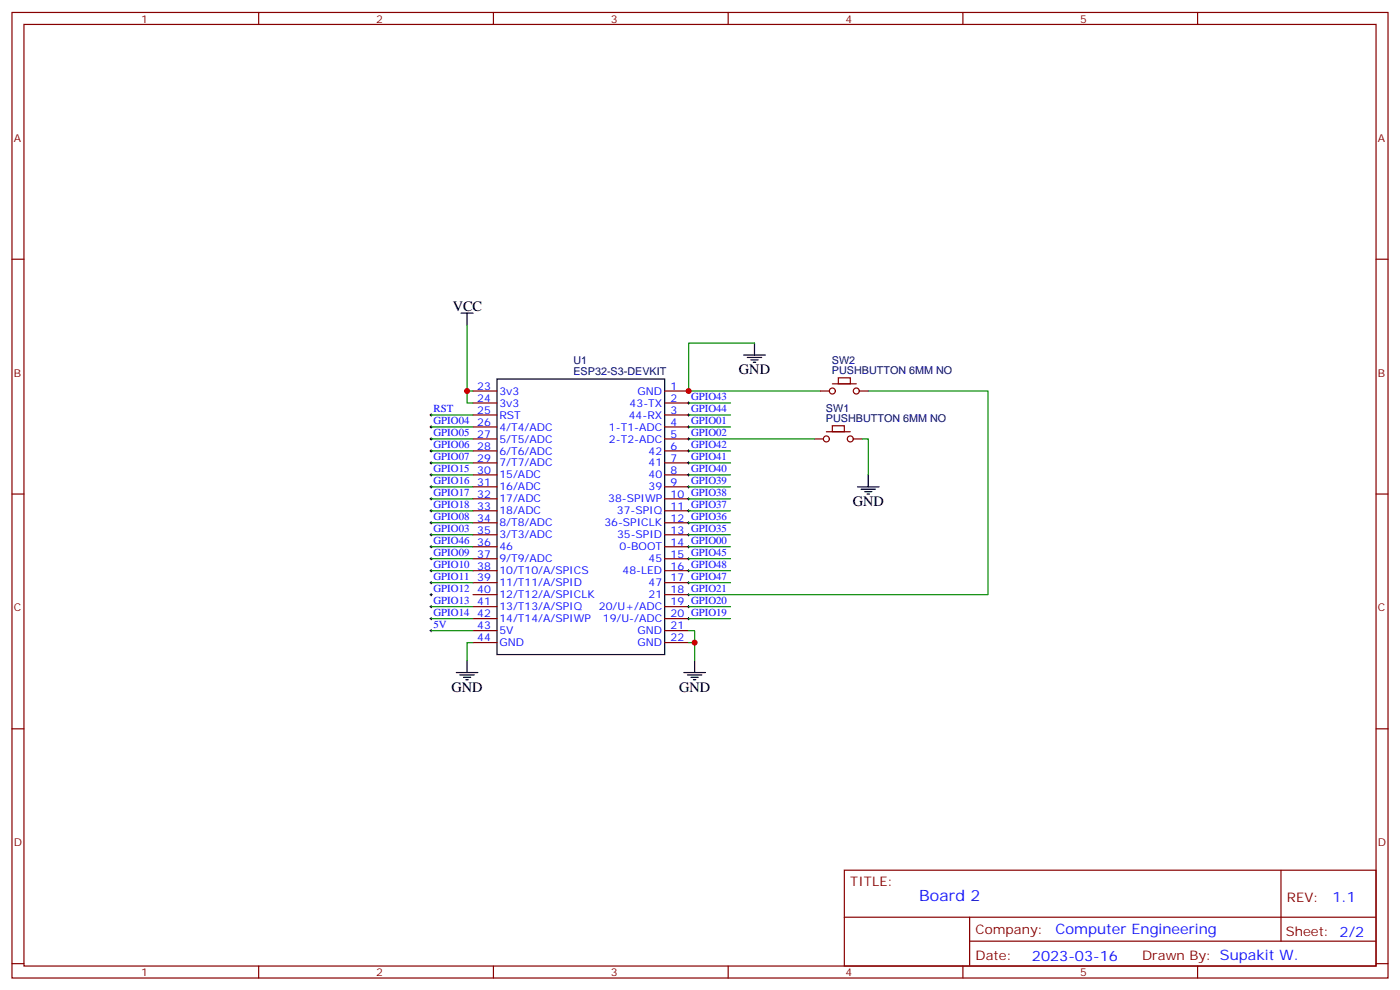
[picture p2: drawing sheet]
<svg xmlns="http://www.w3.org/2000/svg" width="412mm" height="292mm" viewBox="0 0 412 292" stroke-linecap="round" stroke-linejoin="round" font-family="sans-serif">
<g fill="none" stroke="#870000" stroke-width=".35">
<path d="M3.5 3.7h405.4v284.3h-405.4zM7.1 7.2h398.2v277.3h-398.2zM76.2 3.7v3.5M145.3 3.7v3.5M214.5 3.7v3.5M283.6 3.7v3.5M352.8 3.7v3.5M3.5 76.3h3.6M405.3 76.3h3.6M139.3 115.1h7.1M139.3 118.7h7.1M195.8 115.1h7"/>
<path d="M195.8 118.7h7M241.7 115.1h2.4M245.2 113h7M246.9 111.3h3.6v1.7h-3.6zM253.3 115.1h2.5M139.3 122.2h7.1M139.3 125.7h7.1M139.3 129.3h7.1M139.3 132.8h7.1M139.3 136.3h7.1M139.3 139.8h7.1M195.8 122.2h7"/>
<path d="M195.8 125.7h7M195.8 129.3h7M195.8 132.8h7M195.8 136.3h7M195.8 139.8h7M239.9 129.3h2.5M243.4 127.1h7.1M245.2 125.4h3.5v1.7h-3.5zM251.5 129.3h2.5M3.5 145.5h3.6M139.3 143.4h7.1M139.3 146.9h7.1"/>
<path d="M139.3 150.4h7.1M139.3 154h7.1M139.3 157.5h7.1M195.8 143.4h7M195.8 146.9h7M195.8 150.4h7M195.8 154h7M195.8 157.5h7M405.3 145.5h3.6M139.3 161h7.1M139.3 164.5h7.1M139.3 168.1h7.1"/>
<path d="M139.3 171.6h7.1M139.3 175.1h7.1M139.3 178.6h7.1M195.8 161h7M195.8 164.5h7M195.8 168.1h7M195.8 171.6h7M195.8 175.1h7M195.8 178.6h7M139.3 182.2h7.1M139.3 185.7h7.1M139.3 189.2h7.1"/>
<path d="M195.8 182.2h7M195.8 185.7h7M195.8 189.2h7M3.5 214.6h3.6M405.3 214.6h3.6M248.7 256.3h156.6v28.2h-156.6zM377.3 256.3v20.9M248.7 270.1h156.5M285.6 277.2h119.6M285.6 270.1v14.1M3.5 283.8h3.6M76.2 284.5v3.5"/>
<path d="M145.3 284.5v3.5M214.5 284.5v3.5M283.6 284.5v3.5M352.8 284.5v3.5M405.3 283.8h3.6"/>
<circle cx="245.2" cy="115.1" r=".88"/>
<circle cx="252.2" cy="115.1" r=".88"/>
<circle cx="243.4" cy="129.3" r=".88"/>
<circle cx="250.5" cy="129.3" r=".88"/>
</g>
<g fill="none" stroke="#000" stroke-width=".35">
<path d="M135.8 92.2h3.5M137.6 92.2v3.5M146.4 111.6h49.4v81.2h-49.4zM219.1 104.6h6.3M220.1 105.3h4.3M221.2 106h2.1M221.9 106.7h.7M222.2 101v3.6M255.8 139.8v3.6M252.6 143.4h6.3M253.6 144.1h4.3M254.7 144.8h2.1"/>
<path d="M255.4 145.5h.7M134.4 198h6.4M135.5 198.8h4.2M136.5 199.5h2.1M137.6 194.5v3.5M201.4 198h6.4M202.5 198.8h4.2M203.6 199.5h2.1M204.6 194.5v3.5M137.2 200.2h.7M204.3 200.2h.7"/>
</g>
<g fill="none" stroke="#008700" stroke-width=".35">
<path d="M137.6 95.7v23h1.7M137.6 115.1h1.7M202.8 118.7h12.4M222.2 101h-19.4v14.1h38.9M255.8 115.1h35.2v60h-88.2M127 129.3h12.3M127 122.2h12.3M127 139.8h12.3M127 125.7h12.3M127 132.8h12.3M127 136.3h12.3M202.8 129.3h37.1"/>
<path d="M202.8 122.2h12.4M202.8 139.8h12.4M202.8 125.7h12.4M202.8 132.8h12.4M202.8 136.3h12.4M254 129.3h1.8v10.5M127 143.4h12.3M127 146.9h12.3M127 150.4h12.3M127 157.5h12.3M127 154h12.3M202.8 143.4h12.4"/>
<path d="M202.8 146.9h12.4M202.8 150.4h12.4M202.8 157.5h12.4M202.8 154h12.4M127 161h12.3M127 164.5h12.3M127 171.6h12.3M127 178.6h12.3M127 168.1h12.3M202.8 161h12.4M202.8 164.5h12.4M202.8 171.6h12.4"/>
<path d="M202.8 178.6h12.4M202.8 168.1h12.4M127 185.7h12.3M127 182.2h12.3M139.3 189.2h-1.7v5.3M202.8 189.2h1.8v5.3M202.8 185.7h1.8v3.5M202.8 182.2h12.4"/>
</g>
<g fill="none" stroke="#000" stroke-width=".29">
<path d="M202.5 118.7h.7M202.8 118.3v.7M126.6 125.7h.8M126.6 129.3h.8M126.6 132.8h.8M126.6 136.3h.8M126.6 139.8h.8M126.6 122.2h.8M127 121.8v.8M127 125.4v.7M127 128.9v.7M127 132.4v.7"/>
<path d="M127 136v.7M127 139.5v.7M202.5 125.7h.7M202.5 129.3h.7M202.5 132.8h.7M202.5 136.3h.7M202.5 139.8h.7M202.5 122.2h.7M202.8 121.8v.8M202.8 125.4v.7M202.8 128.9v.7M202.8 132.4v.7"/>
<path d="M202.8 136v.7M202.8 139.5v.7M126.6 157.5h.8M126.6 154h.8M126.6 143.4h.8M126.6 146.9h.8M126.6 150.4h.8M127 143v.7M127 146.5v.7M127 150.1v.7M127 153.6v.7M127 157.1v.7"/>
<path d="M202.5 157.5h.7M202.5 154h.7M202.5 143.4h.7M202.5 146.9h.7M202.5 150.4h.7M202.8 143v.7M202.8 146.5v.7M202.8 150.1v.7M202.8 153.6v.7M202.8 157.1v.7M126.6 161h.8M126.6 164.5h.8"/>
<path d="M126.6 168.1h.8M126.6 171.6h.8M126.6 175.1h.8M126.6 178.6h.8M127 160.7v.7M127 164.2v.7M127 167.7v.7M127 171.2v.7M127 174.8v.7M127 178.3v.7M202.5 161h.7M202.5 164.5h.7"/>
<path d="M202.5 168.1h.7M202.5 171.6h.7M202.5 175.1h.7M202.5 178.6h.7M202.8 160.7v.7M202.8 164.2v.7M202.8 167.7v.7M202.8 171.2v.7M202.8 174.8v.7M202.8 178.3v.7M126.6 182.2h.8M126.6 185.7h.8"/>
<path d="M127 181.8v.7M127 185.3v.8M202.5 182.2h.7M202.8 181.8v.7"/>
</g>
<g fill="#c00">
<circle cx="137.6" cy="115.1" r=".88"/>
<circle cx="204.6" cy="189.2" r=".88"/>
<circle cx="202.8" cy="115.1" r=".88"/>
</g>
<text font-size="4.6" fill="#00f" x="270.8" y="265.3">Board 2</text>
<g font-size="4.2">
<text x="133.3" y="91.5">VCC</text>
<text x="217.7" y="110.2">GND</text>
<text x="251.2" y="149">GND</text>
<text x="133" y="203.7">GND</text>
<text x="200" y="203.7">GND</text>
</g>
<g font-size="4.2" fill="#00f">
<text x="392.5" y="265.5">1.1</text>
<text x="310.9" y="275.1">Computer Engineering</text>
<text x="304" y="282.9">2023-03-16</text>
</g>
<g font-size="3.9" fill="#800">
<text x="250.5" y="260.8">TITLE:</text>
<text x="379.1" y="265.5">REV:</text>
<text x="287.4" y="275">Company:</text>
<text x="378.7" y="275.7">Sheet: 2/2</text>
<text x="287.4" y="282.7">Date:</text>
<text x="336.4" y="282.8">Drawn By: Supakit W.</text>
</g>
<g font-size="3.2" fill="#800">
<text x="41.6" y="6.7">1</text>
<text x="110.8" y="6.7">2</text>
<text x="179.9" y="6.7">3</text>
<text x="249.1" y="6.7">4</text>
<text x="318.2" y="6.7">5</text>
<text x="4.1" y="41.8">A</text>
<text x="405.9" y="41.8">A</text>
<text x="4.1" y="110.9">B</text>
<text x="405.9" y="110.9">B</text>
<text x="4.1" y="180.1">C</text>
<text x="405.9" y="180.1">C</text>
<text x="4.1" y="249.2">D</text>
<text x="405.9" y="249.2">D</text>
<text x="41.6" y="287.5">1</text>
<text x="110.8" y="287.5">2</text>
<text x="179.9" y="287.5">3</text>
<text x="249.1" y="287.5">4</text>
<text x="318.2" y="287.5">5</text>
</g>
<g font-size="3.2" fill="#000080">
<text x="168.9" y="107.3">U1</text>
<text x="245.1" y="107.2">SW2</text>
<text x="168.9" y="110.3">ESP32-S3-DEVKIT</text>
<text x="245.1" y="110.2">PUSHBUTTON 6MM NO</text>
<text x="243.3" y="124.3">PUSHBUTTON 6MM NO</text>
<text x="243.3" y="121.3">SW1</text>
</g>
<g font-size="3.2" fill="#00f">
<text x="140.6" y="114.8">23</text>
<text x="140.6" y="118.3">24</text>
<text x="147.1" y="116.2">3v3</text>
<text x="147.1" y="119.7">3v3</text>
<text x="185.5" y="119.7">43-TX</text>
<text x="187.8" y="116.2">GND</text>
<text x="197.6" y="114.8">1</text>
<text x="197.6" y="118.3">2</text>
<text x="203.6" y="117.8">GPIO43</text>
<text x="127.7" y="124.8">GPIO04</text>
<text x="127.7" y="121.3">RST</text>
<text x="140.6" y="121.8">25</text>
<text x="140.6" y="125.4">26</text>
<text x="147.1" y="123.3">RST</text>
<text x="185.2" y="123.3">44-RX</text>
<text x="197.6" y="121.8">3</text>
<text x="197.6" y="125.4">4</text>
<text x="203.6" y="124.8">GPIO01</text>
<text x="203.6" y="121.3">GPIO44</text>
<text x="127.7" y="128.4">GPIO05</text>
<text x="127.7" y="131.9">GPIO06</text>
<text x="140.6" y="128.9">27</text>
<text x="147.1" y="126.8">4/T4/ADC</text>
<text x="147.1" y="130.3">5/T5/ADC</text>
<text x="179.4" y="126.8">1-T1-ADC</text>
<text x="179.4" y="130.3">2-T2-ADC</text>
<text x="197.6" y="128.9">5</text>
<text x="203.6" y="128.4">GPIO02</text>
<text x="203.6" y="131.9">GPIO42</text>
<text x="127.7" y="135.4">GPIO07</text>
<text x="140.6" y="132.4">28</text>
<text x="140.6" y="136">29</text>
<text x="147.1" y="133.8">6/T6/ADC</text>
<text x="147.1" y="137.4">7/T7/ADC</text>
<text x="191.1" y="133.8">42</text>
<text x="191.1" y="137.4">41</text>
<text x="197.6" y="132.4">6</text>
<text x="197.6" y="136">7</text>
<text x="203.6" y="135.4">GPIO41</text>
<text x="127.7" y="139">GPIO15</text>
<text x="127.7" y="142.5">GPIO16</text>
<text x="140.6" y="139.5">30</text>
<text x="140.6" y="143">31</text>
<text x="147.1" y="140.9">15/ADC</text>
<text x="191.1" y="140.9">40</text>
<text x="197.6" y="139.5">8</text>
<text x="197.6" y="143">9</text>
<text x="203.6" y="142.5">GPIO39</text>
<text x="203.6" y="139">GPIO40</text>
<text x="127.7" y="146">GPIO17</text>
<text x="127.7" y="149.5">GPIO18</text>
<text x="140.6" y="146.5">32</text>
<text x="147.1" y="144.4">16/ADC</text>
<text x="147.1" y="148">17/ADC</text>
<text x="179.1" y="148">38-SPIWP</text>
<text x="191.1" y="144.4">39</text>
<text x="197.6" y="146.5">10 GPIO38</text>
<text x="127.7" y="153.1">GPIO08</text>
<text x="140.6" y="150.1">33</text>
<text x="140.6" y="153.6">34</text>
<text x="147.1" y="151.5">18/ADC</text>
<text x="147.1" y="155">8/T8/ADC</text>
<text x="178" y="155">36-SPICLK</text>
<text x="181.7" y="151.5">37-SPIQ</text>
<text x="197.6" y="150.1">11 GPIO37</text>
<text x="197.6" y="153.6">12 GPIO36</text>
<text x="127.7" y="156.6">GPIO03</text>
<text x="127.7" y="160.1">GPIO46</text>
<text x="140.6" y="157.1">35</text>
<text x="140.6" y="160.7">36</text>
<text x="147.1" y="158.5">3/T3/ADC</text>
<text x="181.8" y="158.5">35-SPID</text>
<text x="197.6" y="157.1">13 GPIO35</text>
<text x="197.6" y="160.7">14 GPIO00</text>
<text x="127.7" y="163.7">GPIO09</text>
<text x="127.7" y="167.2">GPIO10</text>
<text x="140.6" y="164.2">37</text>
<text x="140.6" y="167.7">38</text>
<text x="147.1" y="162.1">46</text>
<text x="147.1" y="165.6">9/T9/ADC</text>
<text x="182.5" y="162.1">0-BOOT</text>
<text x="191.1" y="165.6">45</text>
<text x="197.6" y="164.2">15 GPIO45</text>
<text x="197.6" y="167.7">16 GPIO48</text>
<text x="127.7" y="170.7">GPIO11</text>
<text x="140.6" y="171.2">39</text>
<text x="147.1" y="169.1">10/T10/A/SPICS</text>
<text x="147.1" y="172.6">11/T11/A/SPID</text>
<text x="183.4" y="169.1">48-LED</text>
<text x="191.1" y="172.6">47</text>
<text x="197.6" y="171.2">17 GPIO47</text>
<text x="127.7" y="174.2">GPIO12</text>
<text x="127.7" y="177.8">GPIO13</text>
<text x="140.6" y="174.8">40</text>
<text x="140.6" y="178.3">41</text>
<text x="147.1" y="176.2">12/T12/A/SPICLK</text>
<text x="147.1" y="179.7">13/T13/A/SPIQ</text>
<text x="176.4" y="179.7">20/U+/ADC</text>
<text x="191.1" y="176.2">21</text>
<text x="197.6" y="174.8">18 GPIO21</text>
<text x="197.6" y="178.3">19 GPIO20</text>
<text x="127.7" y="181.3">GPIO14</text>
<text x="127.7" y="184.8">5V</text>
<text x="140.6" y="181.8">42</text>
<text x="140.6" y="185.3">43</text>
<text x="147.1" y="183.2">14/T14/A/SPIWP</text>
<text x="177.6" y="183.2">19/U-/ADC</text>
<text x="197.6" y="181.8">20 GPIO19</text>
<text x="197.6" y="185.3">21</text>
<text x="140.6" y="188.9">44</text>
<text x="147.1" y="186.8">5V</text>
<text x="147.1" y="190.3">GND</text>
<text x="187.8" y="186.8">GND</text>
<text x="187.8" y="190.3">GND</text>
<text x="197.6" y="188.9">22</text>
</g>
</svg>
